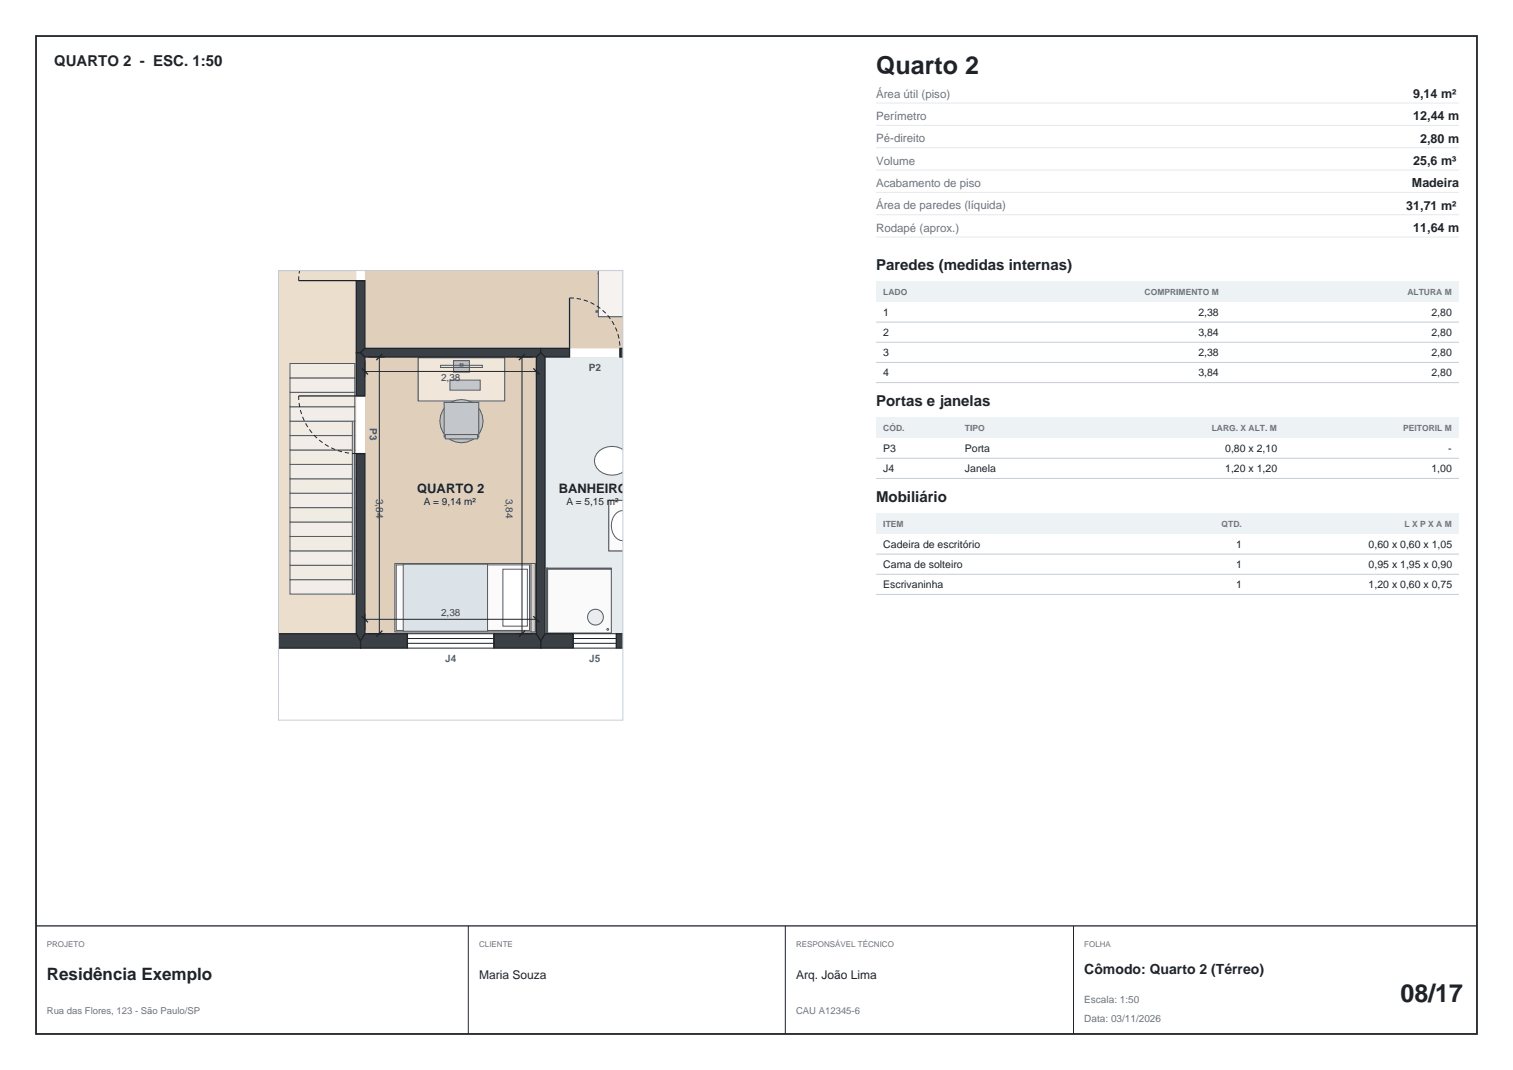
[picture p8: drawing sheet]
<svg xmlns="http://www.w3.org/2000/svg" width="420mm" height="297mm" viewBox="0 0 420 297" stroke-linecap="round" stroke-linejoin="round" font-family="sans-serif">
<path d="M10 10h400v277h-400z" fill="none" stroke="#1f2429" stroke-width=".5"/>
<path d="M101.3 75.1h71.6v21.6h-71.6z" fill="#e0cfba"/>
<path d="M77.2 75.1h21.7v100.8h-21.7z" fill="#ebdecc"/>
<path d="M151.3 99.1h21.6v76.8h-21.6z" fill="#e6ebed"/>
<path d="M101.3 99.1h47.6v76.8h-47.6z" fill="#e0cfba"/>
<g fill="#faf7f5" stroke="#545c61" stroke-width=".28">
<path d="M116.1 99.5h8v11.6h-8z"/>
<path d="M139.4 99.5h.6v11.6h-.6z"/>
</g>
<path d="M116.1 99.3h24v12h-24z" fill="#f0e6d9" stroke="#545c61" stroke-width=".28"/>
<path d="M125.9 100.1h4.4v3.2h-4.4z" fill="#bfbfc2" stroke="#545c61" stroke-width=".28"/>
<path d="M124.9 105.5h8.4v2.8h-8.4z" fill="#c7c9c9" stroke="#545c61" stroke-width=".28"/>
<path d="M127.7 101h.8v.6h-.8z" fill="#bfbfc2" stroke="#545c61" stroke-width=".28"/>
<path d="M122.3 101.4h11.6v.6h-11.6z" fill="none" stroke="#545c61" stroke-width=".28"/>
<path d="M166.6 125.4a5.3 5.3 0 0 1 6.3 0v5a5 5 0 0 1-7.5-1.6 3.1 3.1 0 0 1 1.2-3.4z" fill="#fcfafa" stroke="#545c61" stroke-width=".28"/>
<path d="M166.4 125.1a5.7 5.7 0 0 1 5.9-.7l.6 .7v5.6a4.7 4.7 0 0 1-5.4 .7 3.6 3.6 0 0 1-1.1-6.3z" fill="#fff" stroke="#545c61" stroke-width=".28"/>
<path d="M169 138.9h3.9v14h-3.9z" fill="#f0e8e0" stroke="#545c61" stroke-width=".28"/>
<path d="M169 138.9h3.9v14h-3.9z" fill="#fcfafa" stroke="#545c61" stroke-width=".28"/>
<path d="M171.3 142.3l.8-.5 .8-.1v.1v8.2a2.12 2.12 0 0 1-2.3-1.1 5 5 0 0 1 .7-6.6z" fill="#fff" stroke="#545c61" stroke-width=".28"/>
<g fill="#d6cfc7" stroke="#545c61" stroke-width=".28">
<path d="M147 156.8h1.2v1.2h-1.2z"/>
<path d="M147 173.8h1.2v1.2h-1.2z"/>
<path d="M110 156.8h1.2v1.2h-1.2z"/>
<path d="M110 173.8h1.2v1.2h-1.2z"/>
</g>
<path d="M109.6 156.4h39v19h-39z" fill="#e3d9cf" stroke="#545c61" stroke-width=".28"/>
<path d="M110 156.8h37v18.2h-37z" fill="#fcfafa" stroke="#545c61" stroke-width=".28"/>
<path d="M111.9 156.6h23.4v18.6h-23.4z" fill="#dbe3e8" stroke="#545c61" stroke-width=".28"/>
<path d="M139.6 158h6.8v15.8h-6.8z" fill="#fff" stroke="#545c61" stroke-width=".28"/>
<path d="M147.4 156.4h1.2v19h-1.2z" fill="#d6cfc7" stroke="#545c61" stroke-width=".28"/>
<circle cx="128.1" cy="116.9" r="6" fill="#bfbfc2" stroke="#545c61" stroke-width=".28"/>
<circle cx="128.1" cy="116.9" r=".5" fill="#b8bacf" stroke="#545c61" stroke-width=".28"/>
<g fill="#c4c7cc" stroke="#545c61" stroke-width=".28">
<path d="M123.3 111.7h9.6v9.6h-9.6z"/>
<path d="M123.6 120.6h9v1.2h-9z"/>
</g>
<path d="M151.7 157.7h18v18h-18z" fill="#fafafa" stroke="#545c61" stroke-width=".28"/>
<circle cx="165.3" cy="171.3" r="2.2" fill="#ebedf0" stroke="#545c61" stroke-width=".28"/>
<path d="M151.7 157.8h18v.2h-18zM151.8 157.7h.2v18h-.2z" fill="none" stroke="#545c61" stroke-width=".28"/>
<circle cx="168.7" cy="174.7" r=".25" fill="#ebedf0" stroke="#545c61" stroke-width=".28"/>
<path d="M166.7 75.1h6.2v12.6h-6.2z" fill="#ebe8e3" stroke="#545c61" stroke-width=".28"/>
<path d="M165.5 86.3h.5v.4h-.5z" fill="#ebedf0" stroke="#545c61" stroke-width=".28"/>
<path d="M166 75.8l.1 .2z" fill="#e3e0db" stroke="#545c61" stroke-width=".28"/>
<path d="M166.1 75.1h6.8v12.8h-6.8z" fill="#f5f2f0" stroke="#545c61" stroke-width=".28"/>
<path d="M80.5 160.9h18v4h-18z" fill="#f2ede8" stroke="#545c61" stroke-width=".28"/>
<path d="M80.5 156.9h18v4h-18z" fill="#f0ebe3" stroke="#545c61" stroke-width=".28"/>
<path d="M80.5 152.9h18v4h-18z" fill="#f2ede8" stroke="#545c61" stroke-width=".28"/>
<path d="M80.5 148.9h18v4h-18z" fill="#f0ebe3" stroke="#545c61" stroke-width=".28"/>
<path d="M80.5 144.9h18v4h-18z" fill="#f2ede8" stroke="#545c61" stroke-width=".28"/>
<path d="M80.5 140.9h18v4h-18z" fill="#f0ebe3" stroke="#545c61" stroke-width=".28"/>
<path d="M80.5 136.9h18v4h-18z" fill="#f2ede8" stroke="#545c61" stroke-width=".28"/>
<path d="M80.5 132.9h18v4h-18z" fill="#f0ebe3" stroke="#545c61" stroke-width=".28"/>
<path d="M80.5 128.9h18v4h-18z" fill="#f2ede8" stroke="#545c61" stroke-width=".28"/>
<path d="M80.5 124.9h18v4h-18z" fill="#f0ebe3" stroke="#545c61" stroke-width=".28"/>
<path d="M80.5 120.9h18v4h-18z" fill="#f2ede8" stroke="#545c61" stroke-width=".28"/>
<path d="M80.5 116.9h18v4h-18z" fill="#f0ebe3" stroke="#545c61" stroke-width=".28"/>
<path d="M97.8 100.9h.6v64h-.6z" fill="#d1d1d4" stroke="#545c61" stroke-width=".28"/>
<path d="M80.5 112.9h18v4h-18z" fill="#f2ede8" stroke="#545c61" stroke-width=".28"/>
<path d="M80.5 108.9h18v4h-18z" fill="#f0ebe3" stroke="#545c61" stroke-width=".28"/>
<path d="M80.5 104.9h18v4h-18z" fill="#f2ede8" stroke="#545c61" stroke-width=".28"/>
<path d="M80.5 100.9h18v4h-18z" fill="#f0ebe3" stroke="#545c61" stroke-width=".28"/>
<g fill="#3b4047" stroke="#1f2429" stroke-width=".35">
<path d="M171.1 175.9h1.8v4h-1.8z"/>
<path d="M151.3 175.9h7.8v4h-9v-2z"/>
<path d="M77.2 175.9h21.7l1.2 2v2h-22.9z"/>
<path d="M98.9 77.9h2.4v18.8l-1.2 1.2h-1.2z"/>
<path d="M98.9 97.9h1.2l1.2 1.2v10.8h-2.4z"/>
<path d="M98.9 125.9h2.4v50l-1.2 2-1.2-2z"/>
<path d="M101.3 96.7h48.8v1.2l-1.2 1.2h-47.6l-1.2-1.2z"/>
<path d="M150.1 96.7h8v2.4h-6.8l-1.2-1.2z"/>
<path d="M172.1 96.7h.8v2.4h-.8z"/>
<path d="M137.1 175.9h11.8l1.2 2v2h-13z"/>
<path d="M101.3 175.9h11.8v4h-13v-2z"/>
<path d="M148.9 99.1l1.2-1.2 1.2 1.2v76.8l-1.2 2-1.2-2z"/>
</g>
<g fill="none" stroke="#1f2429" stroke-width=".28">
<path d="M98.9 77.9h2.4M102.3 99.1h4.5M105.3 99.1v76.8M143.4 99.1h4.5M144.9 99.1v76.8M158.1 96.7v2.4M172.1 96.7v2.4M98.9 109.9h2.4M101.3 100.1v4.5M101.3 103.1h47.6M148.9 100.1v4.5M98.9 125.9h2.4"/>
<path d="M101.3 171.9h47.6M101.3 170.4v4.5M102.3 175.9h4.5M113.1 175.9h24v4h-24zM113.1 178.6h24M113.1 177.2h24M143.4 175.9h4.5M148.9 170.4v4.5M159.1 175.9h12v4h-12zM159.1 178.6h12M159.1 177.2h12"/>
</g>
<path d="M82.9 77.9h16M106.1 98.3l-1.6 1.6M145.7 98.3l-1.6 1.6M158.1 82.7v14M82.9 109.9h16M100.5 102.3l1.6 1.6M148.1 102.3l1.6 1.6M100.5 171.1l1.6 1.6M106.1 175.1l-1.6 1.6M145.7 175.1l-1.6 1.6M148.1 171.1l1.6 1.6" fill="none" stroke="#1f2429" stroke-width=".35"/>
<path d="M82.9 77.9l.3-2.8M158.1 82.7a14 14 0 0 1 14 14M98.9 125.9a16 16 0 0 1-16-16" fill="none" stroke="#1f2429" stroke-width=".28" stroke-dasharray="1.2 .8" stroke-linecap="butt"/>
<path d="M77.3 75.1h95.6v124.8h-95.6z" fill="none" stroke="#c4ccd6" stroke-width=".28"/>
<path d="M243.2 28.6h161.8M243.2 34.8h161.8M243.2 41h161.8M243.2 47.2h161.8M243.2 53.4h161.8M243.2 59.6h161.8M243.2 65.8h161.8" fill="none" stroke="#e6e8ed" stroke-width=".28"/>
<path d="M243.2 78.2h161.8v5.6h-161.8z" fill="#edf2f5"/>
<path d="M243.2 89.4h161.8M243.2 95h161.8M243.2 100.6h161.8M243.2 106.2h161.8" fill="none" stroke="#c4ccd6" stroke-width=".28"/>
<path d="M243.2 116h161.8v5.6h-161.8z" fill="#edf2f5"/>
<path d="M243.2 127.2h161.8M243.2 132.8h161.8" fill="none" stroke="#c4ccd6" stroke-width=".28"/>
<path d="M243.2 142.6h161.8v5.6h-161.8z" fill="#edf2f5"/>
<path d="M243.2 153.8h161.8M243.2 159.4h161.8M243.2 165h161.8" fill="none" stroke="#c4ccd6" stroke-width=".28"/>
<path d="M10 257h400" fill="none" stroke="#1f2429" stroke-width=".35"/>
<path d="M130 257v30M218 257v30M298 257v30" fill="none" stroke="#1f2429" stroke-width=".28"/>
<g font-size="6.9" fill="#1f2328">
<text x="243.2" y="20.4">Quarto 2</text>
<text x="388.8" y="278">08/17</text>
</g>
<text font-size="4.7" fill="#1f2328" x="13" y="272.2">Residência Exemplo</text>
<g font-size="4.2" fill="#1f2328">
<text x="15" y="18.5">QUARTO 2 - ESC. 1:50</text>
<text x="243.2" y="74.9">Paredes (medidas internas)</text>
<text x="243.2" y="112.7">Portas e janelas</text>
<text x="243.2" y="139.3">Mobiliário</text>
</g>
<text font-size="3.9" fill="#1f2328" x="301" y="270.4">Cômodo: Quarto 2 (Térreo)</text>
<g font-size="3.6" fill="#1f2328">
<text x="115.8" y="136.8">QUARTO 2</text>
<text x="155.1" y="136.8">BANHEIRO</text>
</g>
<g font-size="3.5" fill="#1f2328">
<text x="392.3" y="27.2">9,14 m²</text>
<text x="392.3" y="33.4">12,44 m</text>
<text x="394.2" y="39.6">2,80 m</text>
<text x="392.3" y="45.8">25,6 m³</text>
<text x="391.9" y="52">Madeira</text>
<text x="390.4" y="58.2">31,71 m²</text>
<text x="392.3" y="64.4">11,64 m</text>
</g>
<g font-size="3.3" fill="#1f2328">
<text x="133" y="271.7">Maria Souza</text>
<text x="221" y="271.7">Arq. João Lima</text>
</g>
<g font-size="3.2" fill="#6b7480">
<text x="243.2" y="27.1">Área útil (piso)</text>
<text x="243.2" y="33.3">Perímetro</text>
<text x="243.2" y="39.5">Pé-direito</text>
<text x="243.2" y="45.7">Volume</text>
<text x="243.2" y="51.9">Acabamento de piso</text>
<text x="243.2" y="58.1">Área de paredes (líquida)</text>
<text x="243.2" y="64.3">Rodapé (aprox.)</text>
</g>
<g font-size="2.9" fill="#1f2328">
<text x="245.2" y="87.6">1</text>
<text x="332.7" y="87.6">2,38</text>
<text x="397.4" y="87.6">2,80</text>
<text x="245.2" y="93.2">2</text>
<text x="332.7" y="93.2">3,84</text>
<text x="397.4" y="93.2">2,80</text>
<text x="245.2" y="98.8">3</text>
<text x="332.7" y="98.8">2,38</text>
<text x="397.4" y="98.8">2,80</text>
<text x="245.2" y="104.4">4</text>
<text x="332.7" y="104.4">3,84</text>
<text x="397.4" y="104.4">2,80</text>
<text x="245.2" y="125.4">P3</text>
<text x="267.9" y="125.4">Porta</text>
<text x="340.1" y="125.4">0,80 x 2,10</text>
<text x="402" y="125.4">-</text>
<text x="245.2" y="131">J4</text>
<text x="267.9" y="131">Janela</text>
<text x="340.1" y="131">1,20 x 1,20</text>
<text x="397.4" y="131">1,00</text>
<text x="245.2" y="152">Cadeira de escritório</text>
<text x="343.1" y="152">1</text>
<text x="379.9" y="152">0,60 x 0,60 x 1,05</text>
<text x="245.2" y="157.6">Cama de solteiro</text>
<text x="343.1" y="157.6">1</text>
<text x="379.9" y="157.6">0,95 x 1,95 x 0,90</text>
<text x="245.2" y="163.2">Escrivaninha</text>
<text x="343.1" y="163.2">1</text>
<text x="379.9" y="163.2">1,20 x 0,60 x 0,75</text>
</g>
<g font-size="2.8" fill="#3d4650">
<text x="122.4" y="105.9">2,38</text>
<text x="104.4" y="138.5" transform="rotate(90 104.4 138.5)">3,84</text>
<text x="140.4" y="138.5" transform="rotate(90 140.4 138.5)">3,84</text>
<text x="122.4" y="171.1">2,38</text>
</g>
<g font-size="2.8" fill="#0b7285">
<text x="163.4" y="103.1">P2</text>
<text x="102.6" y="118.9" transform="rotate(90 102.6 118.9)">P3</text>
</g>
<g font-size="2.8" fill="#1f2328">
<text x="117.6" y="140.2">A = 9,14 m²</text>
<text x="157.2" y="140.2">A = 5,15 m²</text>
</g>
<g font-size="2.8" fill="#1c5fb8">
<text x="123.6" y="183.9">J4</text>
<text x="163.6" y="183.9">J5</text>
</g>
<g font-size="2.8" fill="#6b7480">
<text x="301" y="278.4">Escala: 1:50</text>
<text x="301" y="283.8">Data: 03/11/2026</text>
</g>
<g font-size="2.6" fill="#6b7480">
<text x="13" y="281.3">Rua das Flores, 123 - São Paulo/SP</text>
<text x="221" y="281.3">CAU A12345-6</text>
</g>
<g font-size="2.4" fill="#6b7480">
<text x="245.2" y="81.8">LADO</text>
<text x="317.7" y="81.8">COMPRIMENTO M</text>
<text x="390.7" y="81.8">ALTURA M</text>
<text x="245.2" y="119.6">CÓD.</text>
<text x="267.9" y="119.6">TIPO</text>
<text x="336.4" y="119.6">LARG. X ALT. M</text>
<text x="389.5" y="119.6">PEITORIL M</text>
<text x="245.2" y="146.2">ITEM</text>
<text x="339.1" y="146.2">QTD.</text>
<text x="389.9" y="146.2">L X P X A M</text>
</g>
<g font-size="2.2" fill="#6b7480">
<text x="13" y="262.8">PROJETO</text>
<text x="133" y="262.8">CLIENTE</text>
<text x="221" y="262.8">RESPONSÁVEL TÉCNICO</text>
<text x="301" y="262.8">FOLHA</text>
</g>
</svg>
